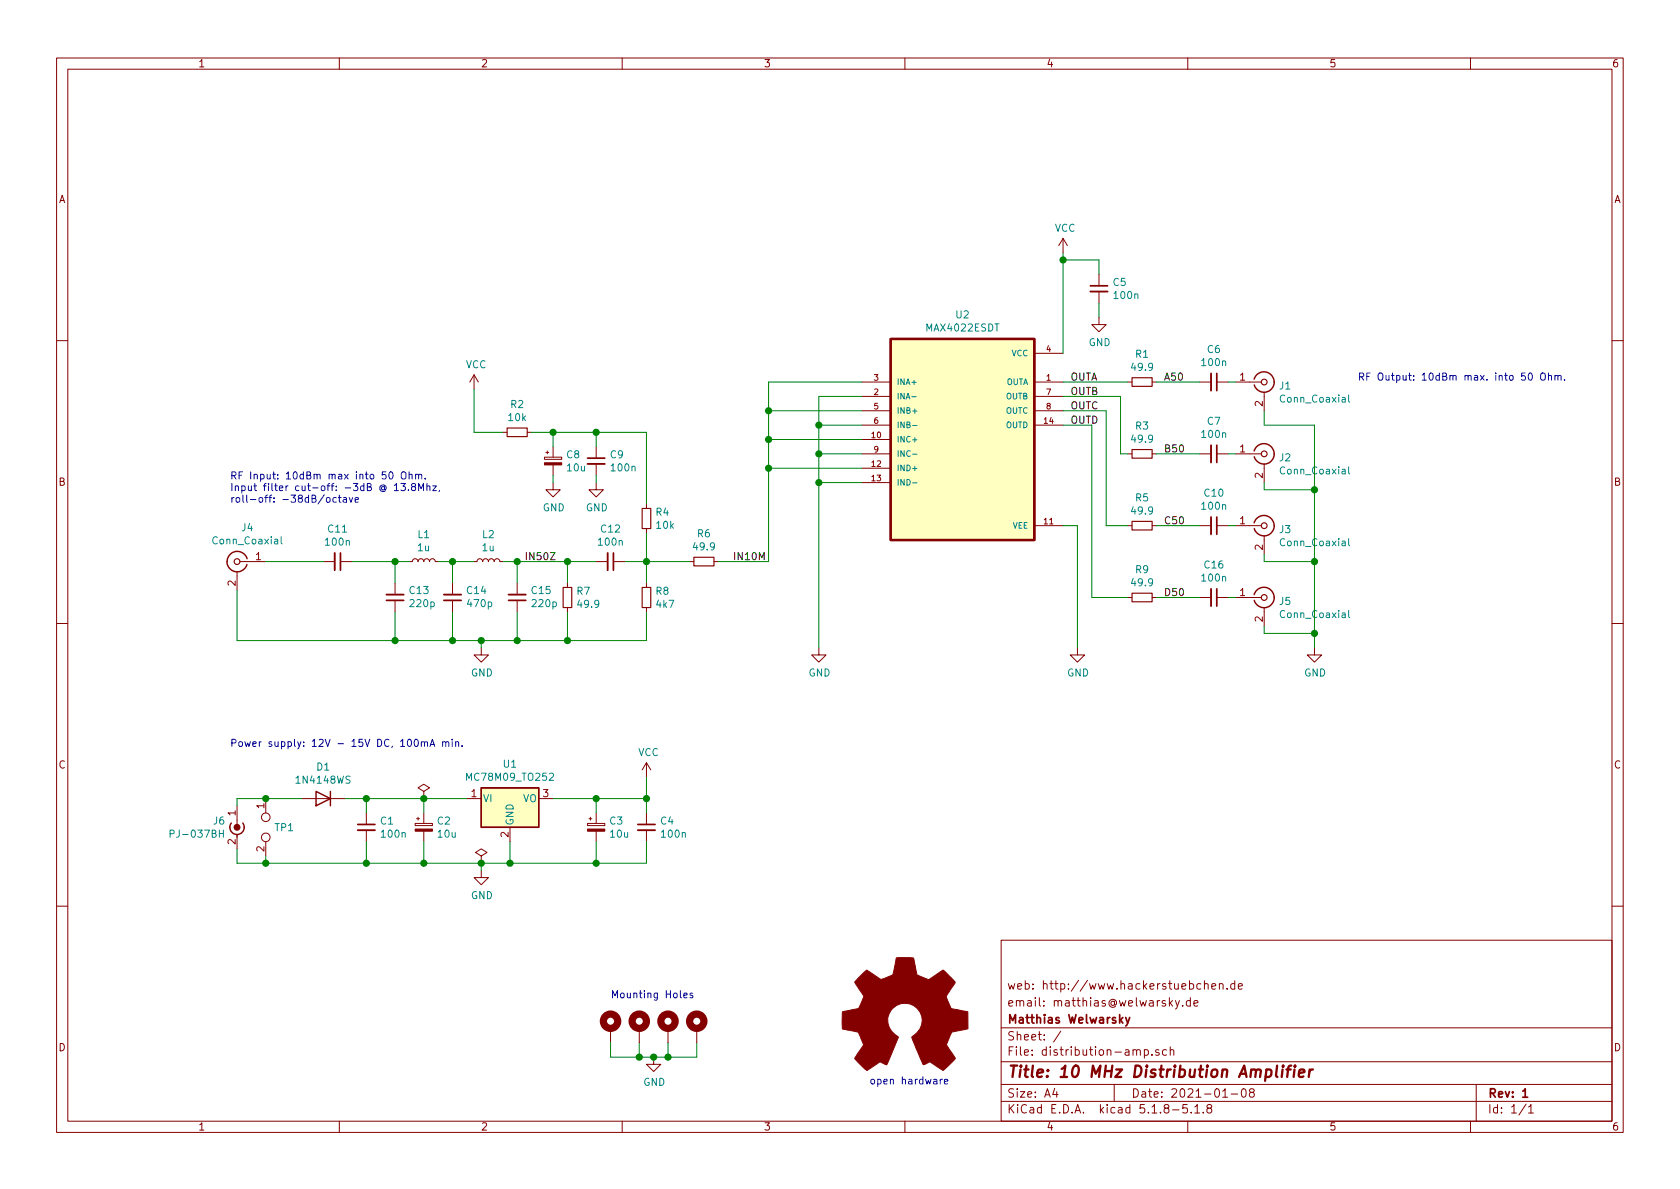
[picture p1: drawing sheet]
EESchema Schematic File Version 4
EELAYER 30 0
EELAYER END
$Descr A4 11693 8268
encoding utf-8
Sheet 1 1
Title "10 MHz Distribution Amplifier"
Date "2021-01-08"
Rev "1"
Comp "Matthias Welwarsky"
Comment1 "email: matthias@welwarsky.de"
Comment2 "web: http://www.hackerstuebchen.de"
Comment3 ""
Comment4 ""
$EndDescr
$Comp
L Connector:Conn_Coaxial J4
U 1 1
P 1650 3900
F 0 "J4" H 1578 4138 50  0000 C CNN
F 1 "Conn_Coaxial" H 1578 4047 50  0000 C CNN
F 2 "Connector_Coaxial:SMA_Amphenol_132203-12_Horizontal" H 1650 3900 50  0001 C CNN
F 3 " ~" H 1650 3900 50  0001 C CNN
	1    1650 3900
	-1   0    0    -1  
$EndComp
$Comp
L Connector:Conn_Coaxial J1
U 1 1
P 8800 2650
F 0 "J1" H 8900 2625 50  0000 L CNN
F 1 "Conn_Coaxial" H 8900 2534 50  0000 L CNN
F 2 "Connector_Coaxial:SMA_Amphenol_132203-12_Horizontal" H 8800 2650 50  0001 C CNN
F 3 " ~" H 8800 2650 50  0001 C CNN
	1    8800 2650
	1    0    0    -1  
$EndComp
$Comp
L Connector:Conn_Coaxial J2
U 1 1
P 8800 3150
F 0 "J2" H 8900 3125 50  0000 L CNN
F 1 "Conn_Coaxial" H 8900 3034 50  0000 L CNN
F 2 "Connector_Coaxial:SMA_Amphenol_132203-12_Horizontal" H 8800 3150 50  0001 C CNN
F 3 " ~" H 8800 3150 50  0001 C CNN
	1    8800 3150
	1    0    0    -1  
$EndComp
$Comp
L Connector:Conn_Coaxial J3
U 1 1
P 8800 3650
F 0 "J3" H 8900 3625 50  0000 L CNN
F 1 "Conn_Coaxial" H 8900 3534 50  0000 L CNN
F 2 "Connector_Coaxial:SMA_Amphenol_132203-12_Horizontal" H 8800 3650 50  0001 C CNN
F 3 " ~" H 8800 3650 50  0001 C CNN
	1    8800 3650
	1    0    0    -1  
$EndComp
$Comp
L Connector:Conn_Coaxial J5
U 1 1
P 8800 4150
F 0 "J5" H 8900 4125 50  0000 L CNN
F 1 "Conn_Coaxial" H 8900 4034 50  0000 L CNN
F 2 "Connector_Coaxial:SMA_Amphenol_132203-12_Horizontal" H 8800 4150 50  0001 C CNN
F 3 " ~" H 8800 4150 50  0001 C CNN
	1    8800 4150
	1    0    0    -1  
$EndComp
$Comp
L Device:C_Small C11
U 1 1
P 2350 3900
F 0 "C11" V 2121 3900 50  0000 C CNN
F 1 "100n" V 2212 3900 50  0000 C CNN
F 2 "Capacitor_SMD:C_0805_2012Metric_Pad1.18x1.45mm_HandSolder" H 2350 3900 50  0001 C CNN
F 3 "~" H 2350 3900 50  0001 C CNN
F 4 "C49678" H 2350 3900 50  0001 C CNN "LCSCPN"
	1    2350 3900
	0    1    1    0   
$EndComp
$Comp
L Device:C_Small C13
U 1 1
P 2750 4150
F 0 "C13" H 2658 4104 50  0000 R CNN
F 1 "220p" H 2658 4195 50  0000 R CNN
F 2 "Capacitor_SMD:C_0805_2012Metric_Pad1.18x1.45mm_HandSolder" H 2750 4150 50  0001 C CNN
F 3 "~" H 2750 4150 50  0001 C CNN
F 4 "C61747" H 2750 4150 50  0001 C CNN "LCSCPN"
	1    2750 4150
	-1   0    0    1   
$EndComp
$Comp
L Device:C_Small C14
U 1 1
P 3150 4150
F 0 "C14" H 3058 4104 50  0000 R CNN
F 1 "470p" H 3058 4195 50  0000 R CNN
F 2 "Capacitor_SMD:C_0805_2012Metric_Pad1.18x1.45mm_HandSolder" H 3150 4150 50  0001 C CNN
F 3 "~" H 3150 4150 50  0001 C CNN
F 4 "C28256" H 3150 4150 50  0001 C CNN "LCSCPN"
	1    3150 4150
	-1   0    0    1   
$EndComp
$Comp
L Device:C_Small C15
U 1 1
P 3600 4150
F 0 "C15" H 3508 4104 50  0000 R CNN
F 1 "220p" H 3508 4195 50  0000 R CNN
F 2 "Capacitor_SMD:C_0805_2012Metric_Pad1.18x1.45mm_HandSolder" H 3600 4150 50  0001 C CNN
F 3 "~" H 3600 4150 50  0001 C CNN
F 4 "C61747" H 3600 4150 50  0001 C CNN "LCSCPN"
	1    3600 4150
	-1   0    0    1   
$EndComp
$Comp
L Device:L_Small L1
U 1 1
P 2950 3900
F 0 "L1" V 3135 3900 50  0000 C CNN
F 1 "1u" V 3044 3900 50  0000 C CNN
F 2 "Inductor_SMD:L_0805_2012Metric_Pad1.05x1.20mm_HandSolder" H 2950 3900 50  0001 C CNN
F 3 "~" H 2950 3900 50  0001 C CNN
	1    2950 3900
	0    -1   -1   0   
$EndComp
$Comp
L Device:L_Small L2
U 1 1
P 3400 3900
F 0 "L2" V 3585 3900 50  0000 C CNN
F 1 "1u" V 3494 3900 50  0000 C CNN
F 2 "Inductor_SMD:L_0805_2012Metric_Pad1.05x1.20mm_HandSolder" H 3400 3900 50  0001 C CNN
F 3 "~" H 3400 3900 50  0001 C CNN
	1    3400 3900
	0    -1   -1   0   
$EndComp
Wire Wire Line
	1850 3900 2250 3900
Wire Wire Line
	3600 3900 3600 4050
Wire Wire Line
	3050 3900 3150 3900
Wire Wire Line
	3500 3900 3600 3900
Wire Wire Line
	2750 3900 2750 4050
Wire Wire Line
	2750 3900 2850 3900
Wire Wire Line
	3150 3900 3150 4050
Connection ~ 3150 3900
Wire Wire Line
	3150 3900 3300 3900
Wire Wire Line
	1650 4100 1650 4450
Wire Wire Line
	3600 4450 3600 4250
Wire Wire Line
	3150 4250 3150 4450
Connection ~ 3150 4450
Wire Wire Line
	3150 4450 3350 4450
Wire Wire Line
	2750 4250 2750 4450
Connection ~ 2750 4450
Wire Wire Line
	2750 4450 3150 4450
$Comp
L MAX4022ESDT:MAX4022ESDT U2
U 1 1
P 6700 3050
F 0 "U2" H 6700 3920 50  0000 C CNN
F 1 "MAX4022ESDT" H 6700 3829 50  0000 C CNN
F 2 "Package_SO:SOIC-14_3.9x8.7mm_P1.27mm" H 6700 3050 50  0001 L BNN
F 3 "" H 6700 3050 50  0001 L BNN
	1    6700 3050
	1    0    0    -1  
$EndComp
$Comp
L Device:R_Small R1
U 1 1
P 7950 2650
F 0 "R1" V 7754 2650 50  0000 C CNN
F 1 "49.9" V 7845 2650 50  0000 C CNN
F 2 "Resistor_SMD:R_0805_2012Metric_Pad1.20x1.40mm_HandSolder" H 7950 2650 50  0001 C CNN
F 3 "~" H 7950 2650 50  0001 C CNN
F 4 "C17720" H 7950 2650 50  0001 C CNN "LCSCPN"
	1    7950 2650
	0    1    1    0   
$EndComp
$Comp
L Device:R_Small R3
U 1 1
P 7950 3150
F 0 "R3" V 7754 3150 50  0000 C CNN
F 1 "49.9" V 7845 3150 50  0000 C CNN
F 2 "Resistor_SMD:R_0805_2012Metric_Pad1.20x1.40mm_HandSolder" H 7950 3150 50  0001 C CNN
F 3 "~" H 7950 3150 50  0001 C CNN
F 4 "C17720" H 7950 3150 50  0001 C CNN "LCSCPN"
	1    7950 3150
	0    1    1    0   
$EndComp
$Comp
L Device:R_Small R5
U 1 1
P 7950 3650
F 0 "R5" V 7754 3650 50  0000 C CNN
F 1 "49.9" V 7845 3650 50  0000 C CNN
F 2 "Resistor_SMD:R_0805_2012Metric_Pad1.20x1.40mm_HandSolder" H 7950 3650 50  0001 C CNN
F 3 "~" H 7950 3650 50  0001 C CNN
F 4 "C17720" H 7950 3650 50  0001 C CNN "LCSCPN"
	1    7950 3650
	0    1    1    0   
$EndComp
$Comp
L Device:R_Small R9
U 1 1
P 7950 4150
F 0 "R9" V 7754 4150 50  0000 C CNN
F 1 "49.9" V 7845 4150 50  0000 C CNN
F 2 "Resistor_SMD:R_0805_2012Metric_Pad1.20x1.40mm_HandSolder" H 7950 4150 50  0001 C CNN
F 3 "~" H 7950 4150 50  0001 C CNN
F 4 "C17720" H 7950 4150 50  0001 C CNN "LCSCPN"
	1    7950 4150
	0    1    1    0   
$EndComp
Wire Wire Line
	7400 2650 7850 2650
Wire Wire Line
	8050 2650 8350 2650
Wire Wire Line
	7400 2750 7800 2750
Wire Wire Line
	7800 2750 7800 3150
Wire Wire Line
	7800 3150 7850 3150
Wire Wire Line
	8050 3150 8350 3150
Wire Wire Line
	7400 2850 7700 2850
Wire Wire Line
	7700 2850 7700 3650
Wire Wire Line
	7700 3650 7850 3650
Wire Wire Line
	8050 3650 8350 3650
Wire Wire Line
	7400 2950 7600 2950
Wire Wire Line
	7600 2950 7600 4150
Wire Wire Line
	7600 4150 7850 4150
Wire Wire Line
	8050 4150 8350 4150
$Comp
L power:GND #PWR08
U 1 1
P 3350 4500
F 0 "#PWR08" H 3350 4250 50  0001 C CNN
F 1 "GND" H 3355 4327 50  0000 C CNN
F 2 "" H 3350 4500 50  0001 C CNN
F 3 "" H 3350 4500 50  0001 C CNN
	1    3350 4500
	1    0    0    -1  
$EndComp
Wire Wire Line
	5700 4500 5700 3350
Wire Wire Line
	5700 2750 6000 2750
Wire Wire Line
	6000 2950 5700 2950
Connection ~ 5700 2950
Wire Wire Line
	5700 2950 5700 2750
Wire Wire Line
	6000 3150 5700 3150
Connection ~ 5700 3150
Wire Wire Line
	5700 3150 5700 2950
Wire Wire Line
	6000 3350 5700 3350
Connection ~ 5700 3350
Wire Wire Line
	5700 3350 5700 3150
$Comp
L Device:C_Small C6
U 1 1
P 8450 2650
F 0 "C6" V 8221 2650 50  0000 C CNN
F 1 "100n" V 8312 2650 50  0000 C CNN
F 2 "Capacitor_SMD:C_0805_2012Metric_Pad1.18x1.45mm_HandSolder" H 8450 2650 50  0001 C CNN
F 3 "~" H 8450 2650 50  0001 C CNN
F 4 "C49678" H 8450 2650 50  0001 C CNN "LCSCPN"
	1    8450 2650
	0    1    1    0   
$EndComp
$Comp
L Device:C_Small C7
U 1 1
P 8450 3150
F 0 "C7" V 8221 3150 50  0000 C CNN
F 1 "100n" V 8312 3150 50  0000 C CNN
F 2 "Capacitor_SMD:C_0805_2012Metric_Pad1.18x1.45mm_HandSolder" H 8450 3150 50  0001 C CNN
F 3 "~" H 8450 3150 50  0001 C CNN
F 4 "C49678" H 8450 3150 50  0001 C CNN "LCSCPN"
	1    8450 3150
	0    1    1    0   
$EndComp
$Comp
L Device:C_Small C10
U 1 1
P 8450 3650
F 0 "C10" V 8221 3650 50  0000 C CNN
F 1 "100n" V 8312 3650 50  0000 C CNN
F 2 "Capacitor_SMD:C_0805_2012Metric_Pad1.18x1.45mm_HandSolder" H 8450 3650 50  0001 C CNN
F 3 "~" H 8450 3650 50  0001 C CNN
F 4 "C49678" H 8450 3650 50  0001 C CNN "LCSCPN"
	1    8450 3650
	0    1    1    0   
$EndComp
$Comp
L Device:C_Small C16
U 1 1
P 8450 4150
F 0 "C16" V 8221 4150 50  0000 C CNN
F 1 "100n" V 8312 4150 50  0000 C CNN
F 2 "Capacitor_SMD:C_0805_2012Metric_Pad1.18x1.45mm_HandSolder" H 8450 4150 50  0001 C CNN
F 3 "~" H 8450 4150 50  0001 C CNN
F 4 "C49678" H 8450 4150 50  0001 C CNN "LCSCPN"
	1    8450 4150
	0    1    1    0   
$EndComp
Wire Wire Line
	8550 2650 8600 2650
Wire Wire Line
	8550 3150 8600 3150
Wire Wire Line
	8550 3650 8600 3650
Wire Wire Line
	8550 4150 8600 4150
Wire Wire Line
	8800 2850 8800 2950
Wire Wire Line
	8800 2950 9150 2950
Wire Wire Line
	3350 4450 3350 4500
$Comp
L power:GND #PWR09
U 1 1
P 5700 4500
F 0 "#PWR09" H 5700 4250 50  0001 C CNN
F 1 "GND" H 5705 4327 50  0000 C CNN
F 2 "" H 5700 4500 50  0001 C CNN
F 3 "" H 5700 4500 50  0001 C CNN
	1    5700 4500
	1    0    0    -1  
$EndComp
$Comp
L power:GND #PWR011
U 1 1
P 9150 4500
F 0 "#PWR011" H 9150 4250 50  0001 C CNN
F 1 "GND" H 9155 4327 50  0000 C CNN
F 2 "" H 9150 4500 50  0001 C CNN
F 3 "" H 9150 4500 50  0001 C CNN
	1    9150 4500
	1    0    0    -1  
$EndComp
Wire Wire Line
	9150 2950 9150 3400
Wire Wire Line
	8800 3350 8800 3400
Wire Wire Line
	8800 3400 9150 3400
Connection ~ 9150 3400
Wire Wire Line
	9150 3400 9150 3900
Wire Wire Line
	8800 3850 8800 3900
Wire Wire Line
	8800 3900 9150 3900
Connection ~ 9150 3900
Wire Wire Line
	9150 3900 9150 4400
Wire Wire Line
	8800 4350 8800 4400
Wire Wire Line
	8800 4400 9150 4400
Connection ~ 9150 4400
Wire Wire Line
	9150 4400 9150 4500
$Comp
L power:GND #PWR010
U 1 1
P 7500 4500
F 0 "#PWR010" H 7500 4250 50  0001 C CNN
F 1 "GND" H 7505 4327 50  0000 C CNN
F 2 "" H 7500 4500 50  0001 C CNN
F 3 "" H 7500 4500 50  0001 C CNN
	1    7500 4500
	1    0    0    -1  
$EndComp
Wire Wire Line
	7400 3650 7500 3650
Wire Wire Line
	7500 3650 7500 4500
$Comp
L Device:R_Small R8
U 1 1
P 4500 4150
F 0 "R8" H 4559 4196 50  0000 L CNN
F 1 "4k7" H 4559 4105 50  0000 L CNN
F 2 "Resistor_SMD:R_0805_2012Metric_Pad1.20x1.40mm_HandSolder" H 4500 4150 50  0001 C CNN
F 3 "~" H 4500 4150 50  0001 C CNN
F 4 "C17673" H 4500 4150 50  0001 C CNN "LCSCPN"
	1    4500 4150
	1    0    0    -1  
$EndComp
Wire Wire Line
	3600 3900 3950 3900
Wire Wire Line
	3950 4450 3600 4450
Wire Wire Line
	4500 4250 4500 4450
Connection ~ 3600 3900
Connection ~ 3600 4450
$Comp
L Device:R_Small R4
U 1 1
P 4500 3600
F 0 "R4" H 4559 3646 50  0000 L CNN
F 1 "10k" H 4559 3555 50  0000 L CNN
F 2 "Resistor_SMD:R_0805_2012Metric_Pad1.20x1.40mm_HandSolder" H 4500 3600 50  0001 C CNN
F 3 "~" H 4500 3600 50  0001 C CNN
F 4 "C17414" H 4500 3600 50  0001 C CNN "LCSCPN"
	1    4500 3600
	1    0    0    -1  
$EndComp
$Comp
L Device:R_Small R2
U 1 1
P 3600 3000
F 0 "R2" V 3404 3000 50  0000 C CNN
F 1 "10k" V 3495 3000 50  0000 C CNN
F 2 "Resistor_SMD:R_0805_2012Metric_Pad1.20x1.40mm_HandSolder" H 3600 3000 50  0001 C CNN
F 3 "~" H 3600 3000 50  0001 C CNN
F 4 "C17414" H 3600 3000 50  0001 C CNN "LCSCPN"
	1    3600 3000
	0    1    1    0   
$EndComp
Wire Wire Line
	3700 3000 3850 3000
Wire Wire Line
	4500 3000 4500 3500
Wire Wire Line
	4500 3700 4500 3900
$Comp
L Device:CP_Small C8
U 1 1
P 3850 3200
F 0 "C8" H 3938 3246 50  0000 L CNN
F 1 "10u" H 3938 3155 50  0000 L CNN
F 2 "Capacitor_SMD:CP_Elec_5x5.4" H 3850 3200 50  0001 C CNN
F 3 "~" H 3850 3200 50  0001 C CNN
F 4 "C72487" H 3850 3200 50  0001 C CNN "LCSCPN"
	1    3850 3200
	1    0    0    -1  
$EndComp
$Comp
L power:GND #PWR06
U 1 1
P 3850 3350
F 0 "#PWR06" H 3850 3100 50  0001 C CNN
F 1 "GND" H 3855 3177 50  0000 C CNN
F 2 "" H 3850 3350 50  0001 C CNN
F 3 "" H 3850 3350 50  0001 C CNN
	1    3850 3350
	1    0    0    -1  
$EndComp
Wire Wire Line
	3850 3000 3850 3100
Wire Wire Line
	3850 3300 3850 3350
Connection ~ 3850 3000
Wire Wire Line
	3850 3000 4150 3000
Wire Wire Line
	4500 3900 4800 3900
Wire Wire Line
	5350 3900 5350 3250
Wire Wire Line
	5350 2650 6000 2650
Connection ~ 4500 3900
Wire Wire Line
	5350 2850 6000 2850
Connection ~ 5350 2850
Wire Wire Line
	5350 2850 5350 2650
Wire Wire Line
	5350 3050 6000 3050
Connection ~ 5350 3050
Wire Wire Line
	5350 3050 5350 2850
Wire Wire Line
	5350 3250 6000 3250
Connection ~ 5350 3250
Wire Wire Line
	5350 3250 5350 3050
$Comp
L power:VCC #PWR05
U 1 1
P 3300 2700
F 0 "#PWR05" H 3300 2550 50  0001 C CNN
F 1 "VCC" H 3315 2873 50  0000 C CNN
F 2 "" H 3300 2700 50  0001 C CNN
F 3 "" H 3300 2700 50  0001 C CNN
	1    3300 2700
	1    0    0    -1  
$EndComp
Wire Wire Line
	3300 2700 3300 3000
Wire Wire Line
	3300 3000 3500 3000
$Comp
L Regulator_Linear:MC78M05_TO252 U1
U 1 1
P 3550 5550
F 0 "U1" H 3550 5792 50  0000 C CNN
F 1 "MC78M09_TO252" H 3550 5701 50  0000 C CNN
F 2 "Package_TO_SOT_SMD:TO-252-2" H 3550 5775 50  0001 C CIN
F 3 "https://www.onsemi.com/pub/Collateral/MC78M00-D.PDF" H 3550 5500 50  0001 C CNN
F 4 "C148310" H 3550 5550 50  0001 C CNN "LCSCPN"
	1    3550 5550
	1    0    0    -1  
$EndComp
$Comp
L Device:C_Small C4
U 1 1
P 4500 5750
F 0 "C4" H 4592 5796 50  0000 L CNN
F 1 "100n" H 4592 5705 50  0000 L CNN
F 2 "Capacitor_SMD:C_0805_2012Metric_Pad1.18x1.45mm_HandSolder" H 4500 5750 50  0001 C CNN
F 3 "~" H 4500 5750 50  0001 C CNN
F 4 "C49678" H 4500 5750 50  0001 C CNN "LCSCPN"
	1    4500 5750
	1    0    0    -1  
$EndComp
$Comp
L Device:CP_Small C2
U 1 1
P 2950 5750
F 0 "C2" H 3038 5796 50  0000 L CNN
F 1 "10u" H 3038 5705 50  0000 L CNN
F 2 "Capacitor_SMD:CP_Elec_5x5.4" H 2950 5750 50  0001 C CNN
F 3 "~" H 2950 5750 50  0001 C CNN
F 4 "C72487" H 2950 5750 50  0001 C CNN "LCSCPN"
	1    2950 5750
	1    0    0    -1  
$EndComp
$Comp
L Device:CP_Small C3
U 1 1
P 4150 5750
F 0 "C3" H 4238 5796 50  0000 L CNN
F 1 "10u" H 4238 5705 50  0000 L CNN
F 2 "Capacitor_SMD:CP_Elec_5x5.4" H 4150 5750 50  0001 C CNN
F 3 "~" H 4150 5750 50  0001 C CNN
F 4 "C72487" H 4150 5750 50  0001 C CNN "LCSCPN"
	1    4150 5750
	1    0    0    -1  
$EndComp
$Comp
L Device:C_Small C1
U 1 1
P 2550 5750
F 0 "C1" H 2642 5796 50  0000 L CNN
F 1 "100n" H 2642 5705 50  0000 L CNN
F 2 "Capacitor_SMD:C_0805_2012Metric_Pad1.18x1.45mm_HandSolder" H 2550 5750 50  0001 C CNN
F 3 "~" H 2550 5750 50  0001 C CNN
F 4 "C49678" H 2550 5750 50  0001 C CNN "LCSCPN"
	1    2550 5750
	1    0    0    -1  
$EndComp
Wire Wire Line
	2550 5650 2550 5550
Wire Wire Line
	2550 5550 2950 5550
Wire Wire Line
	4500 5550 4500 5650
Wire Wire Line
	4500 6000 4150 6000
Wire Wire Line
	2550 6000 2550 5850
Wire Wire Line
	4500 5850 4500 6000
Wire Wire Line
	3850 5550 4150 5550
Wire Wire Line
	2950 5550 2950 5650
Wire Wire Line
	2950 5850 2950 6000
Connection ~ 2950 5550
Wire Wire Line
	2950 5550 3250 5550
Connection ~ 2950 6000
Wire Wire Line
	2950 6000 2550 6000
Wire Wire Line
	4150 5550 4150 5650
Wire Wire Line
	4150 5850 4150 6000
Connection ~ 4150 5550
Wire Wire Line
	4150 5550 4500 5550
Connection ~ 4150 6000
Wire Wire Line
	4150 6000 3550 6000
Wire Wire Line
	3550 5850 3550 6000
Connection ~ 3550 6000
Wire Wire Line
	3550 6000 3350 6000
$Comp
L Device:C_Small C9
U 1 1
P 4150 3200
F 0 "C9" H 4242 3246 50  0000 L CNN
F 1 "100n" H 4242 3155 50  0000 L CNN
F 2 "Capacitor_SMD:C_0805_2012Metric_Pad1.18x1.45mm_HandSolder" H 4150 3200 50  0001 C CNN
F 3 "~" H 4150 3200 50  0001 C CNN
F 4 "C49678" H 4150 3200 50  0001 C CNN "LCSCPN"
	1    4150 3200
	1    0    0    -1  
$EndComp
$Comp
L power:GND #PWR07
U 1 1
P 4150 3350
F 0 "#PWR07" H 4150 3100 50  0001 C CNN
F 1 "GND" H 4155 3177 50  0000 C CNN
F 2 "" H 4150 3350 50  0001 C CNN
F 3 "" H 4150 3350 50  0001 C CNN
	1    4150 3350
	1    0    0    -1  
$EndComp
Wire Wire Line
	4150 3000 4150 3100
Wire Wire Line
	4150 3300 4150 3350
Connection ~ 4150 3000
Wire Wire Line
	4150 3000 4500 3000
Wire Wire Line
	2450 3900 2750 3900
Connection ~ 2750 3900
Wire Wire Line
	1650 4450 2750 4450
Connection ~ 3350 4450
$Comp
L Device:R_Small R7
U 1 1
P 3950 4150
F 0 "R7" H 4009 4196 50  0000 L CNN
F 1 "49.9" H 4009 4105 50  0000 L CNN
F 2 "Resistor_SMD:R_0805_2012Metric_Pad1.20x1.40mm_HandSolder" H 3950 4150 50  0001 C CNN
F 3 "~" H 3950 4150 50  0001 C CNN
F 4 "C17720" H 3950 4150 50  0001 C CNN "LCSCPN"
	1    3950 4150
	1    0    0    -1  
$EndComp
Wire Wire Line
	3950 3900 3950 4050
Wire Wire Line
	3950 4250 3950 4450
$Comp
L Device:C_Small C12
U 1 1
P 4250 3900
F 0 "C12" V 4021 3900 50  0000 C CNN
F 1 "100n" V 4112 3900 50  0000 C CNN
F 2 "Capacitor_SMD:C_0805_2012Metric_Pad1.18x1.45mm_HandSolder" H 4250 3900 50  0001 C CNN
F 3 "~" H 4250 3900 50  0001 C CNN
F 4 "C49678" H 4250 3900 50  0001 C CNN "LCSCPN"
	1    4250 3900
	0    1    1    0   
$EndComp
Wire Wire Line
	3950 3900 4150 3900
Wire Wire Line
	4350 3900 4500 3900
Connection ~ 3950 3900
Wire Wire Line
	4500 3900 4500 4050
Wire Wire Line
	3950 4450 4500 4450
Connection ~ 3950 4450
$Comp
L Device:R_Small R6
U 1 1
P 4900 3900
F 0 "R6" V 4704 3900 50  0000 C CNN
F 1 "49.9" V 4795 3900 50  0000 C CNN
F 2 "Resistor_SMD:R_0805_2012Metric_Pad1.20x1.40mm_HandSolder" H 4900 3900 50  0001 C CNN
F 3 "~" H 4900 3900 50  0001 C CNN
F 4 "C17720" H 4900 3900 50  0001 C CNN "LCSCPN"
	1    4900 3900
	0    1    1    0   
$EndComp
Wire Wire Line
	5000 3900 5350 3900
$Comp
L Device:C_Small C5
U 1 1
P 7650 2000
F 0 "C5" H 7742 2046 50  0000 L CNN
F 1 "100n" H 7742 1955 50  0000 L CNN
F 2 "Capacitor_SMD:C_0805_2012Metric_Pad1.18x1.45mm_HandSolder" H 7650 2000 50  0001 C CNN
F 3 "~" H 7650 2000 50  0001 C CNN
F 4 "C49678" H 7650 2000 50  0001 C CNN "LCSCPN"
	1    7650 2000
	1    0    0    -1  
$EndComp
$Comp
L power:GND #PWR02
U 1 1
P 3350 6050
F 0 "#PWR02" H 3350 5800 50  0001 C CNN
F 1 "GND" H 3355 5877 50  0000 C CNN
F 2 "" H 3350 6050 50  0001 C CNN
F 3 "" H 3350 6050 50  0001 C CNN
	1    3350 6050
	1    0    0    -1  
$EndComp
$Comp
L power:VCC #PWR01
U 1 1
P 4500 5400
F 0 "#PWR01" H 4500 5250 50  0001 C CNN
F 1 "VCC" H 4515 5573 50  0000 C CNN
F 2 "" H 4500 5400 50  0001 C CNN
F 3 "" H 4500 5400 50  0001 C CNN
	1    4500 5400
	1    0    0    -1  
$EndComp
Wire Wire Line
	4500 5400 4500 5550
Connection ~ 4500 5550
$Comp
L power:VCC #PWR03
U 1 1
P 7400 1750
F 0 "#PWR03" H 7400 1600 50  0001 C CNN
F 1 "VCC" H 7415 1923 50  0000 C CNN
F 2 "" H 7400 1750 50  0001 C CNN
F 3 "" H 7400 1750 50  0001 C CNN
	1    7400 1750
	1    0    0    -1  
$EndComp
Wire Wire Line
	7400 1750 7400 1800
Wire Wire Line
	3350 6000 3350 6050
Connection ~ 3350 6000
$Comp
L power:GND #PWR04
U 1 1
P 7650 2200
F 0 "#PWR04" H 7650 1950 50  0001 C CNN
F 1 "GND" H 7655 2027 50  0000 C CNN
F 2 "" H 7650 2200 50  0001 C CNN
F 3 "" H 7650 2200 50  0001 C CNN
	1    7650 2200
	1    0    0    -1  
$EndComp
Wire Wire Line
	7400 1800 7650 1800
Wire Wire Line
	7650 1800 7650 1900
Wire Wire Line
	7650 2100 7650 2200
Connection ~ 7400 1800
Wire Wire Line
	7400 1800 7400 2450
$Comp
L Connector:Conn_Coaxial_Power J6
U 1 1
P 1650 5700
F 0 "J6" H 1571 5696 50  0000 R CNN
F 1 "PJ-037BH" H 1571 5605 50  0000 R CNN
F 2 "DC_Jacks:CUI_PJ-037BH" H 1650 5650 50  0001 C CNN
F 3 "~" H 1650 5650 50  0001 C CNN
	1    1650 5700
	1    0    0    -1  
$EndComp
Wire Wire Line
	1650 5900 1650 6000
Wire Wire Line
	1650 6000 1850 6000
Connection ~ 2550 6000
Connection ~ 2550 5550
Text Label 7450 2650 0    50   ~ 0
OUTA
Text Label 7450 2750 0    50   ~ 0
OUTB
Text Label 7450 2850 0    50   ~ 0
OUTC
Text Label 7450 2950 0    50   ~ 0
OUTD
Text Label 5100 3900 0    50   ~ 0
IN10M
Text Label 8100 2650 0    50   ~ 0
A50
Text Label 8100 3150 0    50   ~ 0
B50
Text Label 8100 3650 0    50   ~ 0
C50
Text Label 8100 4150 0    50   ~ 0
D50
Wire Wire Line
	2400 5550 2550 5550
$Comp
L Diode:1N4148WS D1
U 1 1
P 2250 5550
F 0 "D1" H 2250 5333 50  0000 C CNN
F 1 "1N4148WS" H 2250 5424 50  0000 C CNN
F 2 "Diode_SMD:D_SOD-323" H 2250 5375 50  0001 C CNN
F 3 "https://www.vishay.com/docs/85751/1n4148ws.pdf" H 2250 5550 50  0001 C CNN
F 4 "C2128" H 2250 5550 50  0001 C CNN "LCSCPN"
	1    2250 5550
	-1   0    0    1   
$EndComp
Text Label 3650 3900 0    50   ~ 0
IN50Z
Wire Wire Line
	3350 4450 3600 4450
Wire Wire Line
	3350 6000 2950 6000
$Comp
L Mechanical:MountingHole_Pad H1
U 1 1
P 4250 7150
F 0 "H1" H 4350 7199 50  0001 L CNN
F 1 "MountingHole_Pad" H 4350 7108 50  0001 L CNN
F 2 "MountingHole:MountingHole_3.2mm_M3_Pad_Via" H 4250 7150 50  0001 C CNN
F 3 "~" H 4250 7150 50  0001 C CNN
	1    4250 7150
	1    0    0    -1  
$EndComp
$Comp
L Mechanical:MountingHole_Pad H2
U 1 1
P 4450 7150
F 0 "H2" H 4550 7199 50  0001 L CNN
F 1 "MountingHole_Pad" H 4550 7108 50  0001 L CNN
F 2 "MountingHole:MountingHole_3.2mm_M3_Pad_Via" H 4450 7150 50  0001 C CNN
F 3 "~" H 4450 7150 50  0001 C CNN
	1    4450 7150
	1    0    0    -1  
$EndComp
$Comp
L Mechanical:MountingHole_Pad H3
U 1 1
P 4650 7150
F 0 "H3" H 4750 7199 50  0001 L CNN
F 1 "MountingHole_Pad" H 4750 7108 50  0001 L CNN
F 2 "MountingHole:MountingHole_3.2mm_M3_Pad_Via" H 4650 7150 50  0001 C CNN
F 3 "~" H 4650 7150 50  0001 C CNN
	1    4650 7150
	1    0    0    -1  
$EndComp
$Comp
L Mechanical:MountingHole_Pad H4
U 1 1
P 4850 7150
F 0 "H4" H 4950 7199 50  0001 L CNN
F 1 "MountingHole_Pad" H 4950 7108 50  0001 L CNN
F 2 "MountingHole:MountingHole_3.2mm_M3_Pad_Via" H 4850 7150 50  0001 C CNN
F 3 "~" H 4850 7150 50  0001 C CNN
	1    4850 7150
	1    0    0    -1  
$EndComp
Wire Wire Line
	4250 7250 4250 7350
Wire Wire Line
	4250 7350 4450 7350
Wire Wire Line
	4850 7350 4850 7250
Wire Wire Line
	4450 7250 4450 7350
Connection ~ 4450 7350
Wire Wire Line
	4450 7350 4550 7350
Wire Wire Line
	4650 7250 4650 7350
Connection ~ 4650 7350
Wire Wire Line
	4650 7350 4850 7350
$Comp
L power:GND #PWR0101
U 1 1
P 4550 7350
F 0 "#PWR0101" H 4550 7100 50  0001 C CNN
F 1 "GND" H 4555 7177 50  0000 C CNN
F 2 "" H 4550 7350 50  0001 C CNN
F 3 "" H 4550 7350 50  0001 C CNN
	1    4550 7350
	1    0    0    -1  
$EndComp
Connection ~ 4550 7350
Wire Wire Line
	4550 7350 4650 7350
Wire Wire Line
	1650 5550 1850 5550
Wire Wire Line
	1650 5600 1650 5550
$Comp
L Connector:TestPoint_2Pole TP1
U 1 1
P 1850 5750
F 0 "TP1" V 1850 5808 50  0000 L CNN
F 1 "TestPoint_2Pole" V 1895 5808 50  0001 L CNN
F 2 "Connector_PinHeader_2.54mm:PinHeader_1x02_P2.54mm_Vertical" H 1850 5750 50  0001 C CNN
F 3 "~" H 1850 5750 50  0001 C CNN
	1    1850 5750
	0    1    1    0   
$EndComp
Connection ~ 1850 5550
Wire Wire Line
	1850 5550 2100 5550
Wire Wire Line
	1850 5950 1850 6000
Connection ~ 1850 6000
Wire Wire Line
	1850 6000 2550 6000
$Comp
L Graphic:Logo_Open_Hardware_Large OSHW1
U 1 1
P 6300 7100
F 0 "OSHW1" H 6300 7600 50  0001 C CNN
F 1 "Logo_Open_Hardware_Large" H 6300 6700 50  0001 C CNN
F 2 "Symbol:OSHW-Logo2_14.6x12mm_Copper" H 6300 7100 50  0001 C CNN
F 3 "~" H 6300 7100 50  0001 C CNN
	1    6300 7100
	1    0    0    -1  
$EndComp
$Comp
L power:PWR_FLAG #FLG0101
U 1 1
P 2950 5550
F 0 "#FLG0101" H 2950 5625 50  0001 C CNN
F 1 "PWR_FLAG" H 2950 5723 50  0001 C CNN
F 2 "" H 2950 5550 50  0001 C CNN
F 3 "~" H 2950 5550 50  0001 C CNN
	1    2950 5550
	1    0    0    -1  
$EndComp
$Comp
L power:PWR_FLAG #FLG0102
U 1 1
P 3350 6000
F 0 "#FLG0102" H 3350 6075 50  0001 C CNN
F 1 "PWR_FLAG" H 3350 6173 50  0001 C CNN
F 2 "" H 3350 6000 50  0001 C CNN
F 3 "~" H 3350 6000 50  0001 C CNN
	1    3350 6000
	1    0    0    -1  
$EndComp
Text Notes 6050 7550 0    50   ~ 0
open hardware
Text Notes 4250 6950 0    50   ~ 0
Mounting Holes
Text Notes 1600 5200 0    50   ~ 0
Power supply: 12V - 15V DC, 100mA min.
Text Notes 1600 3500 0    50   ~ 0
RF Input: 10dBm max into 50 Ohm.\nInput filter cut-off: -3dB @ 13.8Mhz,\nroll-off: -38dB/octave
Text Notes 9450 2650 0    50   ~ 0
RF Output: 10dBm max. into 50 Ohm.
$EndSCHEMATC
